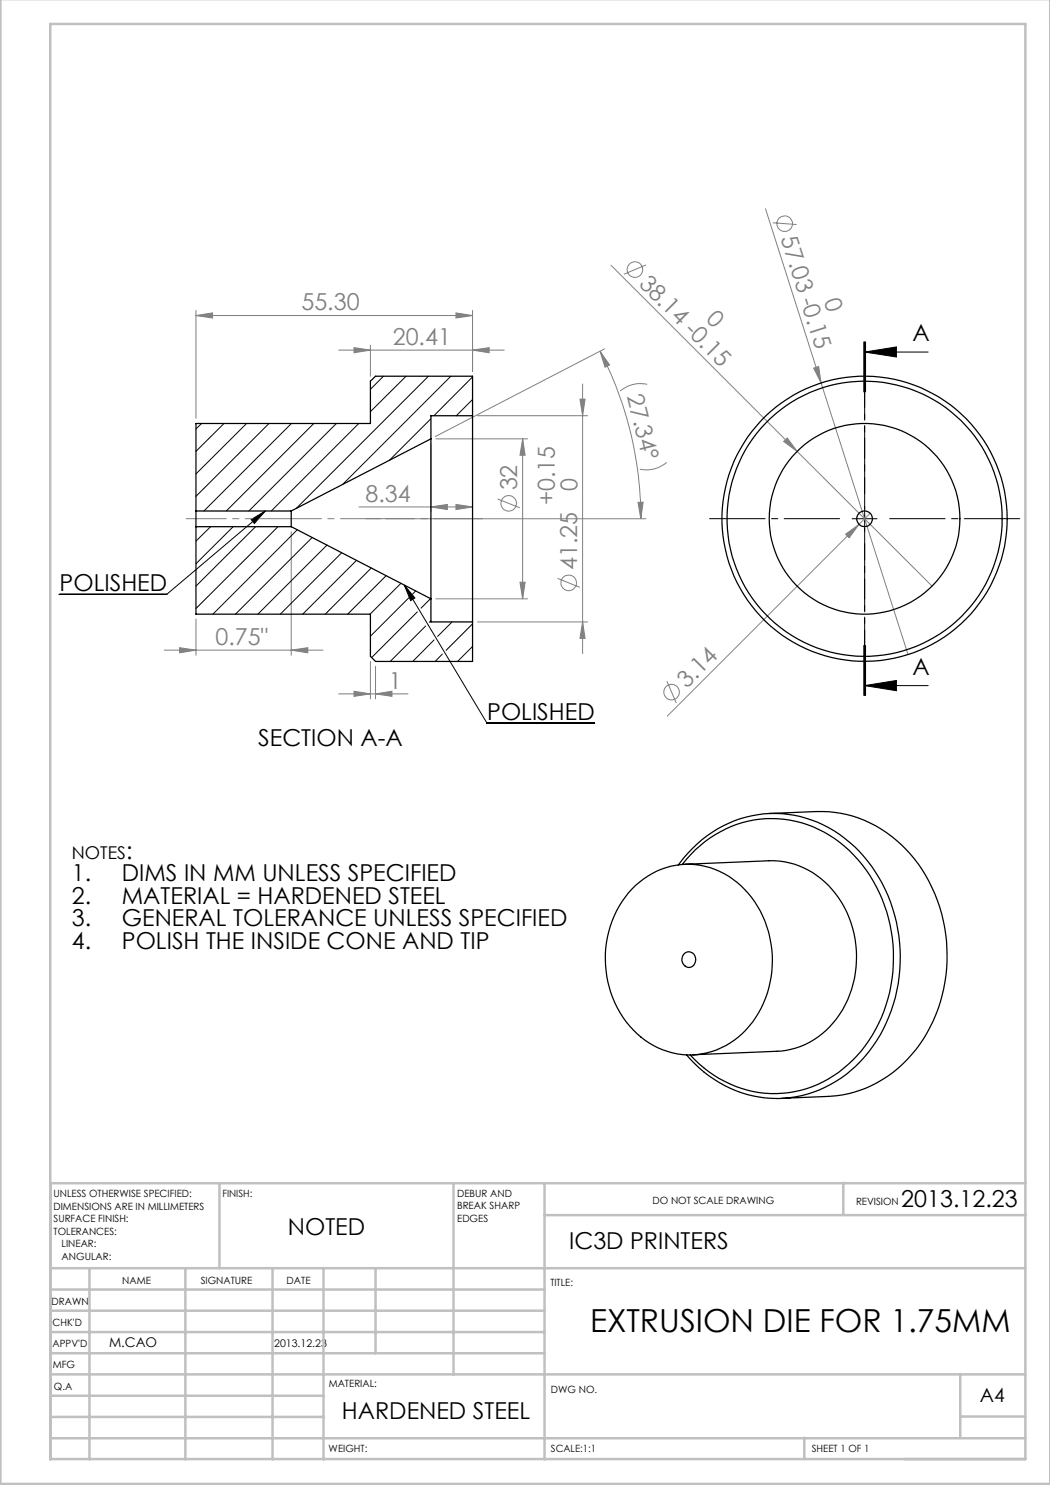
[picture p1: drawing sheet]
<svg xmlns="http://www.w3.org/2000/svg" width="210mm" height="297mm" viewBox="0 0 210 297" stroke-linecap="round" stroke-linejoin="round" font-family="sans-serif">
<g fill="none" stroke="#808080" stroke-width=".2">
<path d="M122.2 53.1l37.2 37.2M129.2 53l-4.4 1.9M153.1 41.8l11.1 34.8M154.6 44.6l4.7 .3M39.2 63.1l3.3-.5v1zM39.2 62.1v21.6M39.2 63.1h55.3M67.7 70h33.2M70.8 69.5l3.3 .5-3.3 .6zM74.1 69v6.2M91.2 62.6l3.3 .5-3.3 .5zM94.5 70l3.3-.5v1.1z"/>
<path d="M94.5 62.1v12.2M116 79.8h1l-.5 3.3zM116.5 76.8v53.9M120 70.3l1.9 2.7-.9 .4zM120 70.3a72.3 72.3 0 0 1 8.2 33.4M120.9 69.8l-33.8 17.5M129.4 76.9a6.2 6.2 0 0 0-5.4 1.3M162.7 73.6l1-.3 .5 3.3zM164.2 76.6l17.4 54.3M86.2 88.8v13.6M87.2 87.8h18.3M94.5 84.1v18.3"/>
<path d="M95.5 83.1h22M99.5 99.8l4.5 1.8M104.5 87.8l.5 3.2h-1zM104.5 87.8v32M133.3 92.5a6 6 0 0 1-5.3 1.3M156.7 88.3l.7-.7 2 2.7zM159.4 90.3l27 26.9M58.2 106.3v24.8M71.8 101.4h22.7M77.1 103.7h52.1M86.2 101.4l3.3-.5v1zM87.2 119.8h18.3"/>
<path d="M91.2 100.9l3.3 .5-3.3 .5zM104 116.4h1l-.5 3.4zM111.5 115.7l4.5 1.8M127.6 100.5l1-.1-.4 3.3zM169.1 106.9l2.7-2-2 2.7zM174 102.7l-40.5 40.5M32.8 130h31.8M35.9 129.5l3.3 .5-3.3 .6zM39.2 123.8v7.3M58.2 130l3.4-.5v1.1zM67.7 138.8h13.9M70.8 138.3l3.3 .5-3.3 .5z"/>
<path d="M74.1 132.3v7.5M75.1 138.8l3.3-.5v1zM75.1 133.3v6.5M95.5 124.4h22M116.5 124.4l.5 3.3h-1zM133.4 136.2l1.9 4.4"/>
<circle cx="127" cy="53.9" r="1.57"/>
<circle cx="156.9" cy="44.7" r="1.56"/>
<circle cx="101.7" cy="100.7" r="1.55"/>
<circle cx="113.7" cy="116.6" r="1.55"/>
<circle cx="134.3" cy="138.4" r="1.56"/>
</g>
<g fill="none" stroke="#000" stroke-width=".2">
<path d="M172.8 68.4v10M172.9 70.4l6.4-1v2zM172.9 70.4h12.7M172.9 68.4v10M173.1 68.4v10M50.2 103.9l2.9-1.7-2.2 2.5zM53.1 102.2l-19.8 16.7h-21.4M80.9 117l2.1 2.6-.9 .5zM80.9 117l16.5 27.6h21.5M170.4 103.7h5M172.9 101.2v5.1M172.8 129.1v10"/>
<path d="M172.9 137.1l6.4-1v2zM172.9 137.1h12.7M172.9 129.1v10M173.1 129.1v10z"/>
</g>
<path d="M172.9 98.7v-26M167.9 103.7h-26M172.9 108.7v26.1M177.9 103.7h26" fill="none" stroke="#000" stroke-width=".2" stroke-dasharray="15.2 1.3 1.3 1.3" stroke-dashoffset="4.1"/>
<path d="M172.9 68.4v70.7" fill="none" stroke="#000" stroke-width=".2" stroke-dasharray="6.3 1.3 1.3 1.3" stroke-dashoffset="3.4"/>
<path d="M76.1 103.7h-38.9" fill="none" stroke="#808080" stroke-width=".2" stroke-dasharray="15.2 1.3 1.3 1.3" stroke-dashoffset="7.2"/>
<path d="M73.1 103.7h23.4" fill="none" stroke="#808080" stroke-width=".2" stroke-dasharray="15.2 1.3 1.3 1.3" stroke-dashoffset="5.4"/>
<g fill="none" stroke="#c0c0c0" stroke-width=".5">
<path d="M.1 -.1v296.9h209.9v-296.9M10.1 4.8h195v287h-195zM43.9 236.6v17M90.7 236.6v38.3M108.9 236.6v55.3M168.7 236.6v6.3M205.1 236.6h-195v55.3M10.1 253.6h195M10.1 257.9h98.8M17.9 253.6v38.3M37.1 253.6v38.3M54.5 253.6v38.3"/>
<path d="M64.7 253.6v38.3M75.1 253.6v17M108.9 243h96.2M10.1 270.6h98.8M10.1 266.4h98.8M10.1 262.1h98.8M10.1 279.1h54.6M10.1 274.9h195M192.1 274.8v12.7M10.1 287.7h195M10.1 283.4h54.6M160.9 287.5v4.3"/>
<path d="M192.1 283.3h13"/>
</g>
<g fill="#000">
<path d="M172.9 70.4l6.4-1v2zM172.9 137.1l6.4-1v2z"/>
<path d="M50.2 103.9l2.9-1.7-2.2 2.5zM80.9 117l2.1 2.6-.9 .5z"/>
</g>
<g fill="#808080">
<path d="M162.7 73.6l1-.3 .5 3.3z"/>
<path d="M156.7 88.3l.7-.7 2 2.7z"/>
<path d="M169.1 106.9l2.7-2-2 2.7z"/>
<path d="M127.6 100.5l1-.1-.4 3.3zM120 70.3l1.9 2.7-.9 .4z"/>
<path d="M39.2 63.1l3.3-.5v1zM91.2 62.6l3.3 .5-3.3 .5zM70.8 69.5l3.3 .5-3.3 .6zM94.5 70l3.3-.5v1.1zM70.8 138.3l3.3 .5-3.3 .5zM75.1 138.8l3.3-.5v1z"/>
<path d="M116 79.8h1l-.5 3.3zM116.5 124.4l.5 3.3h-1zM104.5 87.8l.5 3.2h-1zM104 116.4h1l-.5 3.4z"/>
<path d="M35.9 129.5l3.3 .5-3.3 .6zM58.2 130l3.4-.5v1.1zM86.2 101.4l3.3-.5v1zM91.2 100.9l3.3 .5-3.3 .5z"/>
</g>
<g fill="none" stroke="#000" stroke-width=".25">
<path d="M86.2 87.8v32M86.2 87.8l-28 14.4M94.5 83.1v41.3M94.5 83.1v-7.9h-19.4l-1 1v8.5h-34.9v17.5M94.5 83.1h-8.3v4.7M39.2 102.2v3.1M39.2 105.3v17.5h34.9v8.5l1 1h19.4v-7.9M39.2 105.3h19M39.2 102.2h19M58.2 102.2v3.1M58.2 105.3l28 14.5M86.2 119.8v4.6h8.3"/>
<path d="M126.4 177.8a15.3 15.3 0 0 1 23.2 .9 20.9 20.9 0 0 1-1.2 28.1 15.2 15.2 0 0 1-22.5-1.6 21 21 0 0 1 .5-27.4zM135.7 173a23.3 23.3 0 0 1 24.3-9.7 26.4 26.4 0 0 1 17.6 15.9 31.3 31.3 0 0 1-5.5 33.1 22.7 22.7 0 0 1-33.3 .3l-1.5-1.6M136.5 172.9a22 22 0 0 1 26.2-7.5 27.2 27.2 0 0 1 15.6 20.9 29.7 29.7 0 0 1-7.8 25.8 21.9 21.9 0 0 1-31.6-.3l-.9-.8M137 172.9l16.8-.7a16.5 16.5 0 0 1 15.1 9.3 20.9 20.9 0 0 1-3.7 24.6 15.2 15.2 0 0 1-9.8 4.2l-16.8 .7M153.9 162.7l9.4-.4a24.3 24.3 0 0 1 21.2 11.7 31.5 31.5 0 0 1-2.1 36.9 23.3 23.3 0 0 1-16.8 8.4l-9.3 .4M136.9 190.6a1.51 1.51 0 0 1 2 .4 1.51 1.51 0 0 1-.1 2 1.47 1.47 0 0 1-2.1 0 1.47 1.47 0 0 1 0-2.1z"/>
<circle cx="172.9" cy="103.7" r="27.5"/>
<circle cx="172.9" cy="103.8" r="1.57"/>
<circle cx="172.9" cy="103.7" r="28.5"/>
<circle cx="172.9" cy="103.8" r="19.1"/>
</g>
<g fill="none" stroke="#000" stroke-width=".2">
<path d="M76.7 75.2l-2.6 2.7M81.2 75.2l-7.1 7.1M85.7 75.2l-26.4 26.5M90.2 75.2l-21.7 21.7M94.5 75.4l-7.7 7.7M94.5 79.9l-3.2 3.2M40.3 84.7l-1.1 1.1M44.8 84.7l-5.6 5.6M49.3 84.7l-10.1 10.1M53.8 84.7l-14.6 14.6M58.3 84.7l-17.5 17.5M62.8 84.7l-17.5 17.5"/>
<path d="M67.3 84.7l-17.5 17.5M71.8 84.7l-17.5 17.5M86.2 83.7l-8.3 8.4M42.1 105.3l-2.9 2.9M46.6 105.3l-7.4 7.4M51.1 105.3l-11.9 11.9M55.6 105.3l-16.4 16.4M59.5 105.9l-16.9 16.9M62.4 107.5l-15.3 15.3M65.4 109l-13.8 13.8M68.3 110.6l-12.2 12.2M71.3 112.1l-10.8 10.7"/>
<path d="M74.3 113.6l-9.2 9.2M77.2 115.1l-7.7 7.7M80.2 116.7l-6.2 6.1M81.8 119.6l-7.7 7.6M83.1 118.2l-.6 .6M86.1 119.7l-1.9 1.9M83.5 122.4l-9.2 9.1M85.1 125.2l-7.1 7.1M86.2 124.1l-.3 .4M86.8 128l-4.3 4.3M88.5 130.8l-1.5 1.5M90.4 124.4l-2.9 2.9"/>
<path d="M94.5 124.8l-5.3 5.3M94.5 129.3l-3 3"/>
</g>
<text font-size="6.3" x="118" y="266.5">EXTRUSION DIE FOR 1.75MM</text>
<g font-size="4.7" fill="#808080">
<text x="156.1" y="47.7" transform="rotate(72 156.1 47.7)">57.03 -0.15</text>
<text x="127.6" y="56.9" transform="rotate(45 127.6 56.9)">38.14 -0.15</text>
<text x="60.3" y="62.1">55.30</text>
<text x="141" y="64" transform="rotate(45 141 64)">0</text>
<text x="164.8" y="60.1" transform="rotate(72 164.8 60.1)">0</text>
<text x="78.6" y="69">20.41</text>
<text x="125.3" y="79.2" transform="rotate(76 125.3 79.2)">27.34°</text>
<text x="73.1" y="100.4">8.34</text>
<text x="103.5" y="98.1" transform="rotate(-90 103.5 98.1)">32</text>
<text x="111" y="101.1" transform="rotate(-90 111 101.1)">+0.15</text>
<text x="115.5" y="98.2" transform="rotate(-90 115.5 98.2)">0</text>
<text x="115.5" y="114" transform="rotate(-90 115.5 114)">41.25</text>
<text x="43.1" y="129">0.75&quot;</text>
<text x="77.7" y="137.7">1</text>
<text x="137.4" y="137.8" transform="rotate(-45 137.4 137.8)">3.14</text>
</g>
<g font-size="4.7">
<text x="182.5" y="68.2">A</text>
<text x="11.9" y="118.2">POLISHED</text>
<text x="182.5" y="135">A</text>
<text x="51.6" y="149.1">SECTION A-A</text>
<text x="97.4" y="144">POLISHED</text>
<text x="25.2" y="171.7">:</text>
<text x="14.4" y="176.2">1.</text>
<text x="24.4" y="176.2">DIMS IN MM UNLESS SPECIFIED</text>
<text x="14.4" y="180.8">2.</text>
<text x="14.4" y="185.3">3.</text>
<text x="24.4" y="180.8">MATERIAL = HARDENED STEEL</text>
<text x="24.4" y="185.3">GENERAL TOLERANCE UNLESS SPECIFIED</text>
<text x="14.4" y="189.8">4.</text>
<text x="24.4" y="189.8">POLISH THE INSIDE CONE AND TIP</text>
<text x="180.3" y="241.4">2013.12.23</text>
<text x="57.6" y="247">NOTED</text>
<text x="113.8" y="249.8">IC3D PRINTERS</text>
<text x="68.4" y="283.9">HARDENED STEEL</text>
</g>
<text font-size="3.9" x="196" y="280.4">A4</text>
<text font-size="3.5" x="14.4" y="171.7">NOTES</text>
<text font-size="2.7" x="21.8" y="269.3">M.CAO</text>
<text font-size="2.1" x="54.8" y="269.3">2013.12.23</text>
<g font-size="2">
<text x="10.7" y="239.5">UNLESS OTHERWISE SPECIFIED:</text>
<text x="44.5" y="239.5">FINISH:</text>
<text x="91.4" y="239.4">DEBUR AND</text>
<text x="10.7" y="242">DIMENSIONS ARE IN MILLIMETERS</text>
<text x="10.7" y="244.5">SURFACE FINISH:</text>
<text x="91.4" y="241.9">BREAK SHARP</text>
<text x="91.4" y="244.4">EDGES</text>
<text x="130.5" y="240.8">DO NOT SCALE DRAWING</text>
<text x="171.2" y="241">REVISION</text>
<text x="10.7" y="247">TOLERANCES:</text>
<text x="12.3" y="249.5">LINEAR:</text>
<text x="12.3" y="252">ANGULAR:</text>
<text x="24.4" y="256.9">NAME</text>
<text x="40.1" y="256.8">SIGNATURE</text>
<text x="57.3" y="256.8">DATE</text>
<text x="110.1" y="257.1">TITLE:</text>
<text x="10.3" y="260.9">DRAWN</text>
<text x="10.5" y="269.3">APPV'D</text>
<text x="10.5" y="265.2">CHK'D</text>
<text x="10.6" y="273.6">MFG</text>
<text x="10.8" y="278">Q.A</text>
<text x="65.8" y="277.4">MATERIAL:</text>
<text x="110.2" y="278.5">DWG NO.</text>
<text x="65.7" y="290.4">WEIGHT:</text>
<text x="110.2" y="290.5">SCALE:1:1</text>
<text x="162.4" y="290.4">SHEET 1 OF 1</text>
</g>
</svg>
